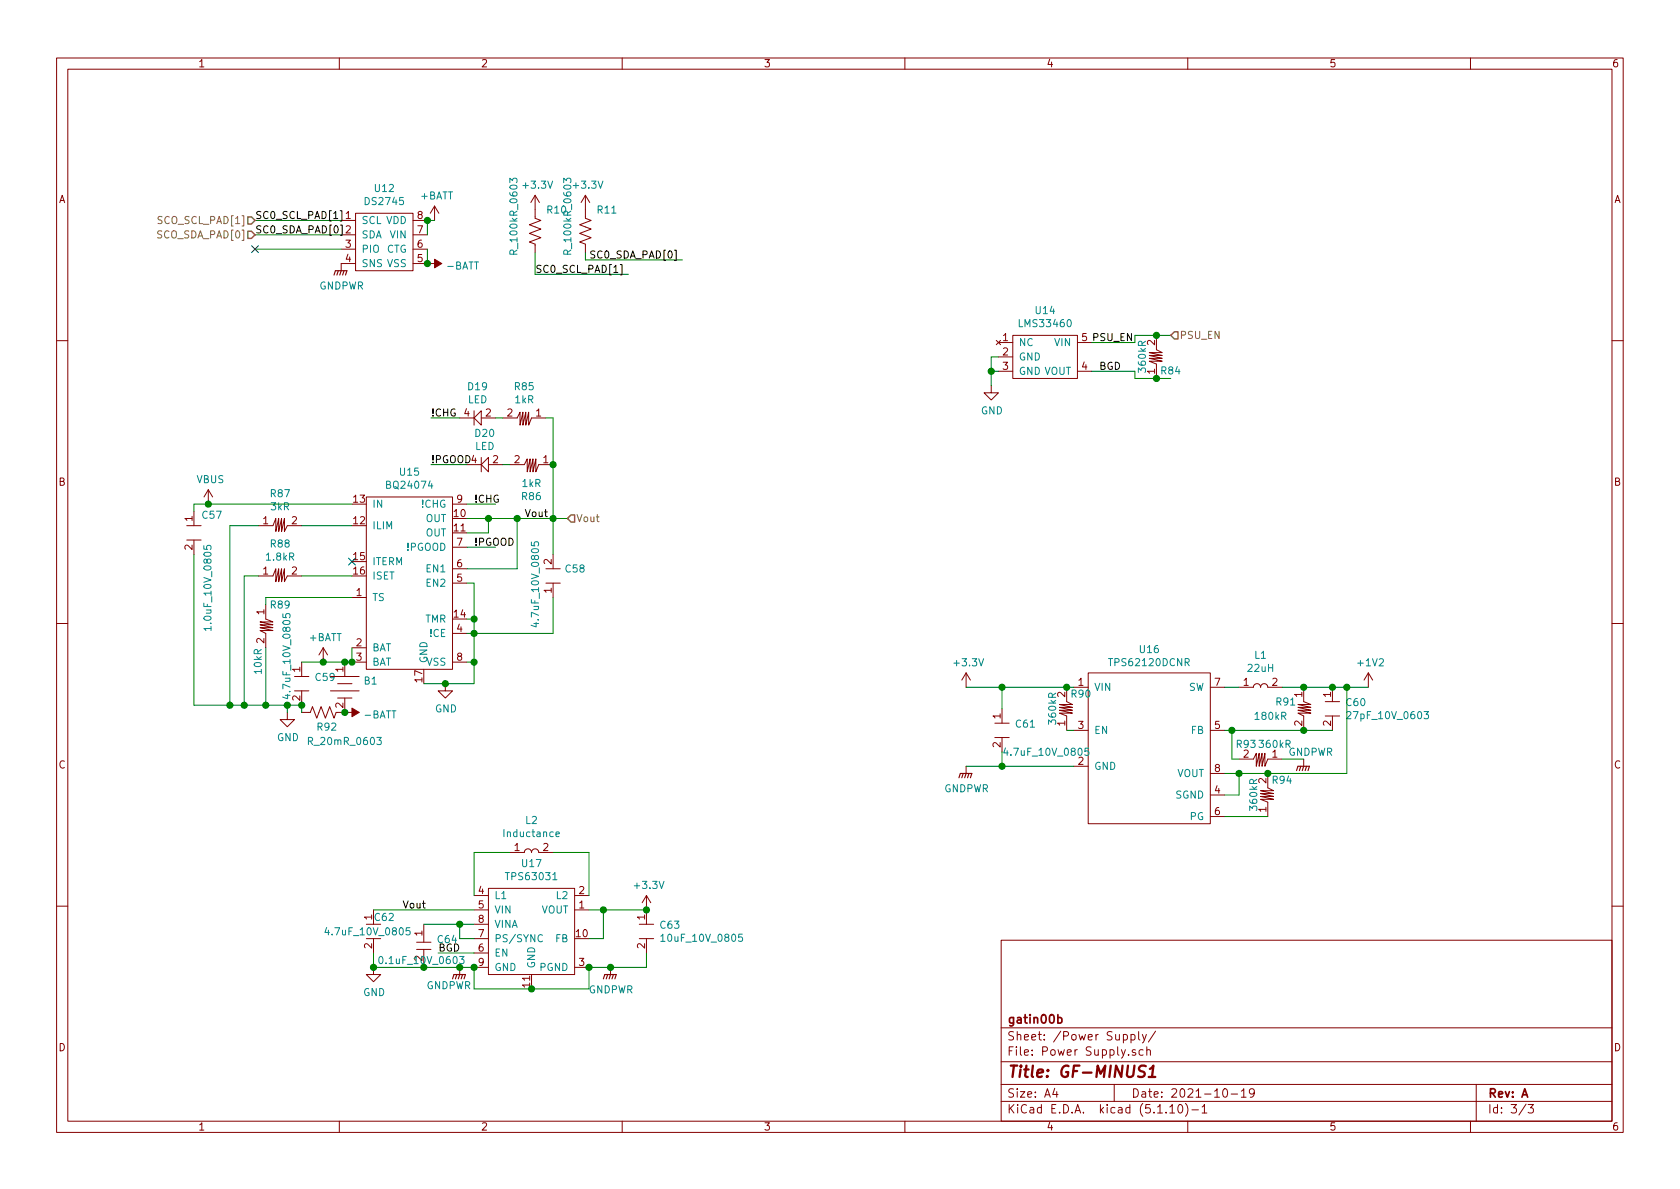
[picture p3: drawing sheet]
EESchema Schematic File Version 4
EELAYER 30 0
EELAYER END
$Descr A4 11693 8268
encoding utf-8
Sheet 3 3
Title "GF-MINUS1"
Date "2021-10-19"
Rev "A"
Comp "gatin00b"
Comment1 ""
Comment2 ""
Comment3 ""
Comment4 ""
$EndDescr
$Comp
L up5k-synth:TPS63031 U17
U 1 1
P 3700 6475
F 0 "U17" H 3700 6950 50  0000 C CNN
F 1 "TPS63031" H 3700 6859 50  0000 C CNN
F 2 "up5k-synth:VSON-10-1EP_3x3mm_P0.5mm_EP1.2x2mm_ThermalVias" H 3700 6275 50  0001 C CNN
F 3 "" H 3700 6275 50  0001 C CNN
	1    3700 6475
	1    0    0    -1  
$EndComp
$Comp
L up5k-synth:TPS62120DCNR U16
U 1 1
P 7975 5275
F 0 "U16" H 8000 6040 50  0000 C CNN
F 1 "TPS62120DCNR" H 8000 5949 50  0000 C CNN
F 2 "up5k-synth:SOT-23-8_Handsoldering" H 7975 5275 50  0001 C CNN
F 3 "https://www.ti.com/lit/ds/symlink/tps62120.pdf" H 7975 5275 50  0001 C CNN
	1    7975 5275
	1    0    0    -1  
$EndComp
$Comp
L up5k-synth:4.7uF_10V_0805 C58
U 1 1
P 3850 4000
F 0 "C58" V 3896 3922 50  0000 R CNN
F 1 "4.7uF_10V_0805" H 4100 4125 50  0000 R CNN
F 2 "up5k-synth:C_0805_2012Metric_Pad1.18x1.45mm_HandSolder" H 3850 4000 50  0001 C CNN
F 3 "" H 3850 4000 50  0001 C CNN
	1    3850 4000
	0    -1   -1   0   
$EndComp
Wire Wire Line
	3250 3600 3400 3600
Wire Wire Line
	3250 3700 3400 3700
Wire Wire Line
	3400 3700 3400 3600
Connection ~ 3400 3600
Wire Wire Line
	3400 3600 3600 3600
$Comp
L up5k-synth:1kR R86
U 1 1
P 3700 3225
F 0 "R86" H 3700 3450 50  0000 C CNN
F 1 "1kR" H 3700 3359 50  0000 C CNN
F 2 "up5k-synth:R_0805_2012Metric_Pad1.20x1.40mm_HandSolder" H 3700 3225 50  0001 C CNN
F 3 "" H 3700 3225 50  0001 C CNN
	1    3700 3225
	-1   0    0    1   
$EndComp
$Comp
L up5k-synth:1kR R85
U 1 1
P 3650 2900
F 0 "R85" H 3650 2685 50  0000 C CNN
F 1 "1kR" H 3650 2776 50  0000 C CNN
F 2 "up5k-synth:R_0805_2012Metric_Pad1.20x1.40mm_HandSolder" H 3650 2900 50  0001 C CNN
F 3 "" H 3650 2900 50  0001 C CNN
	1    3650 2900
	-1   0    0    1   
$EndComp
Connection ~ 3600 3600
$Comp
L up5k-synth:Inductance L2
U 1 1
P 3700 5925
F 0 "L2" H 3700 6150 50  0000 C CNN
F 1 "Inductance" H 3700 6059 50  0000 C CNN
F 2 "up5k-synth:LPS3015" H 3700 5925 50  0001 C CNN
F 3 "" H 3700 5925 50  0001 C CNN
	1    3700 5925
	1    0    0    -1  
$EndComp
$Comp
L up5k-synth:LED D20
U 1 1
P 3350 3225
F 0 "D20" H 3325 3010 50  0000 C CNN
F 1 "LED" H 3325 3101 50  0000 C CNN
F 2 "up5k-synth:LED_Cree-PLCC4_3.2x2.8mm_CCW" H 3350 3225 50  0001 C CNN
F 3 "" H 3350 3225 50  0001 C CNN
	1    3350 3225
	-1   0    0    1   
$EndComp
$Comp
L up5k-synth:LED D19
U 1 1
P 3300 2900
F 0 "D19" H 3275 2685 50  0000 C CNN
F 1 "LED" H 3275 2776 50  0000 C CNN
F 2 "up5k-synth:LED_Cree-PLCC4_3.2x2.8mm_CCW" H 3300 2900 50  0001 C CNN
F 3 "" H 3300 2900 50  0001 C CNN
	1    3300 2900
	-1   0    0    1   
$EndComp
Wire Wire Line
	3300 6225 3300 5925
Wire Wire Line
	3300 5925 3550 5925
Wire Wire Line
	3850 5925 4100 5925
Wire Wire Line
	4100 5925 4100 6225
$Comp
L up5k-synth:4.7uF_10V_0805 C62
U 1 1
P 2600 6475
F 0 "C62" V 2500 6475 50  0000 L CNN
F 1 "4.7uF_10V_0805" V 2600 6125 50  0000 L CNN
F 2 "up5k-synth:C_0805_2012Metric_Pad1.18x1.45mm_HandSolder" H 2600 6475 50  0001 C CNN
F 3 "" H 2600 6475 50  0001 C CNN
	1    2600 6475
	0    1    1    0   
$EndComp
Wire Wire Line
	4100 6325 4200 6325
Wire Wire Line
	4200 6325 4200 6525
Wire Wire Line
	4200 6525 4100 6525
Wire Wire Line
	6725 4775 6975 4775
Wire Wire Line
	3000 2900 3200 2900
Wire Wire Line
	3450 2900 3500 2900
Wire Wire Line
	3800 2900 3850 2900
Wire Wire Line
	3500 3225 3550 3225
Wire Wire Line
	3250 4050 3300 4050
Wire Wire Line
	3300 4050 3300 4300
Wire Wire Line
	3300 4600 3250 4600
Wire Wire Line
	3250 4400 3300 4400
Connection ~ 3300 4400
Wire Wire Line
	3300 4400 3300 4600
Wire Wire Line
	2950 4750 3100 4750
Wire Wire Line
	3300 4750 3300 4600
Connection ~ 3300 4600
Wire Wire Line
	3250 4300 3300 4300
Connection ~ 3300 4300
Wire Wire Line
	3300 4300 3300 4400
Wire Wire Line
	2450 4500 2450 4600
$Comp
L up5k-synth:4.7uF_10V_0805 C59
U 1 1
P 2100 4750
F 0 "C59" V 2054 4838 50  0000 L CNN
F 1 "4.7uF_10V_0805" H 1600 4650 50  0000 L CNN
F 2 "up5k-synth:C_0805_2012Metric_Pad1.18x1.45mm_HandSolder" H 2100 4750 50  0001 C CNN
F 3 "" H 2100 4750 50  0001 C CNN
	1    2100 4750
	0    1    1    0   
$EndComp
$Comp
L up5k-synth:10kR R89
U 1 1
P 1850 4350
F 0 "R89" V 1700 4375 50  0000 L CNN
F 1 "10kR" H 2000 4300 50  0000 L CNN
F 2 "up5k-synth:R_0805_2012Metric_Pad1.20x1.40mm_HandSolder" H 1850 4350 50  0001 C CNN
F 3 "" H 1850 4350 50  0001 C CNN
	1    1850 4350
	0    1    1    0   
$EndComp
$Comp
L up5k-synth:1.8kR R88
U 1 1
P 1950 4000
F 0 "R88" H 1950 4225 50  0000 C CNN
F 1 "1.8kR" H 1950 4134 50  0000 C CNN
F 2 "up5k-synth:R_0805_2012Metric_Pad1.20x1.40mm_HandSolder" H 1950 4000 50  0001 C CNN
F 3 "" H 1950 4000 50  0001 C CNN
	1    1950 4000
	1    0    0    -1  
$EndComp
$Comp
L up5k-synth:3kR R87
U 1 1
P 1950 3650
F 0 "R87" H 1950 3875 50  0000 C CNN
F 1 "3kR" H 1950 3784 50  0000 C CNN
F 2 "up5k-synth:R_0805_2012Metric_Pad1.20x1.40mm_HandSolder" H 1950 3650 50  0001 C CNN
F 3 "" H 1950 3650 50  0001 C CNN
	1    1950 3650
	1    0    0    -1  
$EndComp
$Comp
L up5k-synth:1.0uF_10V_0805 C57
U 1 1
P 1350 3700
F 0 "C57" V 1225 3750 50  0000 L CNN
F 1 "1.0uF_10V_0805" H 1425 3800 50  0000 L CNN
F 2 "up5k-synth:C_0805_2012Metric_Pad1.18x1.45mm_HandSolder" H 1350 3700 50  0001 C CNN
F 3 "" H 1350 3700 50  0001 C CNN
	1    1350 3700
	0    1    1    0   
$EndComp
Wire Wire Line
	2450 3500 1450 3500
Wire Wire Line
	1350 3500 1350 3550
Wire Wire Line
	2100 4900 2000 4900
Wire Wire Line
	1350 4900 1350 3850
Wire Wire Line
	1800 3650 1600 3650
Wire Wire Line
	1600 3650 1600 4900
Connection ~ 1600 4900
Wire Wire Line
	1600 4900 1350 4900
Wire Wire Line
	2100 3650 2450 3650
Wire Wire Line
	2450 4000 2100 4000
Wire Wire Line
	1800 4000 1700 4000
Wire Wire Line
	1700 4000 1700 4900
Connection ~ 1700 4900
Wire Wire Line
	1700 4900 1600 4900
Wire Wire Line
	2450 4150 1850 4150
Wire Wire Line
	1850 4150 1850 4200
Wire Wire Line
	1850 4500 1850 4900
Connection ~ 1850 4900
Wire Wire Line
	1850 4900 1700 4900
Wire Wire Line
	2450 4600 2400 4600
$Comp
L up5k-synth:1043P B1
U 1 1
P 2400 4750
F 0 "B1" V 2379 4878 50  0000 L CNN
F 1 "186501_1043P" V 2470 4878 50  0001 L CNN
F 2 "up5k-synth:BatteryHolder_Keystone_1043_1x18650" H 2500 4750 50  0001 C CNN
F 3 "" H 2500 4750 50  0001 C CNN
	1    2400 4750
	0    1    1    0   
$EndComp
Connection ~ 2400 4600
Wire Wire Line
	2400 4600 2250 4600
Wire Wire Line
	2000 4950 2000 4900
Connection ~ 2000 4900
Wire Wire Line
	2000 4900 1850 4900
Wire Wire Line
	2600 6325 3300 6325
Wire Wire Line
	2600 6625 2600 6725
$Comp
L up5k-synth:10uF_10V_0805 C63
U 1 1
P 4500 6475
F 0 "C63" V 4454 6563 50  0000 L CNN
F 1 "10uF_10V_0805" V 4545 6563 50  0000 L CNN
F 2 "up5k-synth:C_0805_2012Metric_Pad1.18x1.45mm_HandSolder" H 4500 6475 50  0001 C CNN
F 3 "" H 4500 6475 50  0001 C CNN
	1    4500 6475
	0    1    1    0   
$EndComp
Wire Wire Line
	4100 6725 4250 6725
Wire Wire Line
	4500 6725 4500 6625
Wire Wire Line
	4200 6325 4500 6325
Connection ~ 4200 6325
$Comp
L power:+3.3V #PWR0127
U 1 1
P 4500 6325
F 0 "#PWR0127" H 4500 6175 50  0001 C CNN
F 1 "+3.3V" H 4515 6498 50  0000 C CNN
F 2 "" H 4500 6325 50  0001 C CNN
F 3 "" H 4500 6325 50  0001 C CNN
	1    4500 6325
	1    0    0    -1  
$EndComp
Connection ~ 4500 6325
$Comp
L power:+3.3V #PWR0121
U 1 1
P 6725 4775
F 0 "#PWR0121" H 6725 4625 50  0001 C CNN
F 1 "+3.3V" H 6740 4948 50  0000 C CNN
F 2 "" H 6725 4775 50  0001 C CNN
F 3 "" H 6725 4775 50  0001 C CNN
	1    6725 4775
	1    0    0    -1  
$EndComp
$Comp
L power:GND #PWR0123
U 1 1
P 2000 4950
F 0 "#PWR0123" H 2000 4700 50  0001 C CNN
F 1 "GND" H 2005 4777 50  0000 C CNN
F 2 "" H 2000 4950 50  0001 C CNN
F 3 "" H 2000 4950 50  0001 C CNN
	1    2000 4950
	1    0    0    -1  
$EndComp
$Comp
L power:GND #PWR0119
U 1 1
P 3100 4750
F 0 "#PWR0119" H 3100 4500 50  0001 C CNN
F 1 "GND" H 3105 4577 50  0000 C CNN
F 2 "" H 3100 4750 50  0001 C CNN
F 3 "" H 3100 4750 50  0001 C CNN
	1    3100 4750
	1    0    0    -1  
$EndComp
Connection ~ 3100 4750
Wire Wire Line
	3100 4750 3300 4750
$Comp
L power:GNDPWR #PWR0129
U 1 1
P 3200 6725
F 0 "#PWR0129" H 3200 6525 50  0001 C CNN
F 1 "GNDPWR" H 3125 6600 50  0000 C CNN
F 2 "" H 3200 6675 50  0001 C CNN
F 3 "" H 3200 6675 50  0001 C CNN
	1    3200 6725
	1    0    0    -1  
$EndComp
Connection ~ 3200 6725
Wire Wire Line
	3200 6725 3300 6725
$Comp
L power:GNDPWR #PWR0130
U 1 1
P 4250 6725
F 0 "#PWR0130" H 4250 6525 50  0001 C CNN
F 1 "GNDPWR" H 4254 6571 50  0000 C CNN
F 2 "" H 4250 6675 50  0001 C CNN
F 3 "" H 4250 6675 50  0001 C CNN
	1    4250 6725
	1    0    0    -1  
$EndComp
Connection ~ 4250 6725
Wire Wire Line
	4250 6725 4500 6725
$Comp
L power:+BATT #PWR0118
U 1 1
P 2250 4600
F 0 "#PWR0118" H 2250 4450 50  0001 C CNN
F 1 "+BATT" H 2265 4773 50  0000 C CNN
F 2 "" H 2250 4600 50  0001 C CNN
F 3 "" H 2250 4600 50  0001 C CNN
	1    2250 4600
	1    0    0    -1  
$EndComp
Connection ~ 2250 4600
Wire Wire Line
	2250 4600 2100 4600
Text Label 3650 3600 0    50   ~ 0
Vout
Text Label 2800 6325 0    50   ~ 0
Vout
Wire Wire Line
	3250 3500 3450 3500
Wire Wire Line
	3250 3800 3450 3800
Text Label 3300 3500 0    50   ~ 0
!CHG
Text Label 3300 3800 0    50   ~ 0
!PGOOD
Wire Wire Line
	3600 3950 3600 3600
Wire Wire Line
	3600 3600 3850 3600
Wire Wire Line
	3250 3950 3600 3950
Wire Wire Line
	3850 3850 3850 3600
Connection ~ 3850 3600
Wire Wire Line
	3850 3600 3950 3600
Wire Wire Line
	3850 4150 3850 4400
Wire Wire Line
	3850 4400 3300 4400
Wire Wire Line
	3250 3225 3000 3225
Text Label 3000 2900 0    50   ~ 0
!CHG
Text Label 3000 3225 0    50   ~ 0
!PGOOD
$Comp
L up5k-synth:180kR R91
U 1 1
P 9075 4925
F 0 "R91" V 9025 4725 50  0000 L CNN
F 1 "180kR" V 9125 4575 50  0000 L CNN
F 2 "up5k-synth:R_0805_2012Metric_Pad1.20x1.40mm_HandSolder" H 9075 4925 50  0001 C CNN
F 3 "" H 9075 4925 50  0001 C CNN
	1    9075 4925
	0    1    1    0   
$EndComp
$Comp
L up5k-synth:360kR R93
U 1 1
P 8775 5275
F 0 "R93" H 8875 5175 50  0000 C CNN
F 1 "360kR" H 8675 5175 50  0000 C CNN
F 2 "up5k-synth:R_0805_2012Metric_Pad1.20x1.40mm_HandSolder" H 8775 5275 50  0001 C CNN
F 3 "" H 8775 5275 50  0001 C CNN
	1    8775 5275
	-1   0    0    1   
$EndComp
Wire Wire Line
	8525 5675 8825 5675
Wire Wire Line
	8525 5375 8625 5375
Wire Wire Line
	8525 4775 8625 4775
Wire Wire Line
	8925 4775 9075 4775
Connection ~ 9075 4775
Wire Wire Line
	8525 5075 8575 5075
Connection ~ 9075 5075
Wire Wire Line
	8525 5525 8625 5525
Wire Wire Line
	8625 5525 8625 5375
Connection ~ 8625 5375
Wire Wire Line
	8925 5275 9075 5275
$Comp
L power:GNDPWR #PWR0126
U 1 1
P 6725 5325
F 0 "#PWR0126" H 6725 5125 50  0001 C CNN
F 1 "GNDPWR" H 6729 5171 50  0000 C CNN
F 2 "" H 6725 5275 50  0001 C CNN
F 3 "" H 6725 5275 50  0001 C CNN
	1    6725 5325
	1    0    0    -1  
$EndComp
$Comp
L power:GNDPWR #PWR0125
U 1 1
P 9075 5275
F 0 "#PWR0125" H 9075 5075 50  0001 C CNN
F 1 "GNDPWR" H 9125 5325 50  0000 C CNN
F 2 "" H 9075 5225 50  0001 C CNN
F 3 "" H 9075 5225 50  0001 C CNN
	1    9075 5275
	1    0    0    -1  
$EndComp
Wire Wire Line
	9275 5075 9075 5075
Wire Wire Line
	8625 5275 8575 5275
Wire Wire Line
	8575 5275 8575 5075
Connection ~ 8575 5075
Wire Wire Line
	8575 5075 9075 5075
Wire Wire Line
	9375 5375 9375 4775
Connection ~ 9375 4775
Wire Wire Line
	9375 4775 9525 4775
$Comp
L power:+1V2 #PWR0122
U 1 1
P 9525 4775
F 0 "#PWR0122" H 9525 4625 50  0001 C CNN
F 1 "+1V2" H 9540 4948 50  0000 C CNN
F 2 "" H 9525 4775 50  0001 C CNN
F 3 "" H 9525 4775 50  0001 C CNN
	1    9525 4775
	1    0    0    -1  
$EndComp
$Comp
L up5k-synth:4.7uF_10V_0805 C61
U 1 1
P 6975 5075
F 0 "C61" V 6929 5163 50  0000 L CNN
F 1 "4.7uF_10V_0805" V 7125 5075 50  0000 L CNN
F 2 "up5k-synth:C_0805_2012Metric_Pad1.18x1.45mm_HandSolder" H 6975 5075 50  0001 C CNN
F 3 "" H 6975 5075 50  0001 C CNN
	1    6975 5075
	0    1    1    0   
$EndComp
Wire Wire Line
	6975 5225 6975 5325
Connection ~ 6975 5325
Wire Wire Line
	6975 5325 6725 5325
Wire Wire Line
	6975 4775 6975 4925
Connection ~ 6975 4775
Wire Wire Line
	6975 5325 7475 5325
$Comp
L power:VBUS #PWR0117
U 1 1
P 1450 3500
F 0 "#PWR0117" H 1450 3350 50  0001 C CNN
F 1 "VBUS" H 1465 3673 50  0000 C CNN
F 2 "" H 1450 3500 50  0001 C CNN
F 3 "" H 1450 3500 50  0001 C CNN
	1    1450 3500
	1    0    0    -1  
$EndComp
Connection ~ 1450 3500
Wire Wire Line
	1450 3500 1350 3500
$Comp
L up5k-synth:LMS33460 U14
U 1 1
P 7300 2475
F 0 "U14" H 7275 2800 50  0000 C CNN
F 1 "LMS33460" H 7275 2709 50  0000 C CNN
F 2 "up5k-synth:SC-70-5" H 7250 2375 50  0001 C CNN
F 3 "" H 7250 2375 50  0001 C CNN
	1    7300 2475
	1    0    0    -1  
$EndComp
Wire Wire Line
	6950 2475 6900 2475
Wire Wire Line
	6900 2475 6900 2575
Wire Wire Line
	6950 2575 6900 2575
Connection ~ 6900 2575
Wire Wire Line
	6900 2575 6900 2675
Wire Wire Line
	7600 2375 7900 2375
Wire Wire Line
	7600 2575 7900 2575
$Comp
L up5k-synth:360kR R90
U 1 1
P 7425 4925
F 0 "R90" V 7525 4825 50  0000 C CNN
F 1 "360kR" H 7425 5025 50  0000 C CNN
F 2 "up5k-synth:R_0805_2012Metric_Pad1.20x1.40mm_HandSolder" H 7425 4925 50  0001 C CNN
F 3 "" H 7425 4925 50  0001 C CNN
	1    7425 4925
	0    -1   -1   0   
$EndComp
Wire Wire Line
	7475 5075 7425 5075
Connection ~ 7425 4775
Wire Wire Line
	7425 4775 7475 4775
Wire Wire Line
	8625 5375 8825 5375
$Comp
L up5k-synth:360kR R94
U 1 1
P 8825 5525
F 0 "R94" V 8925 5425 50  0000 C CNN
F 1 "360kR" H 8825 5625 50  0000 C CNN
F 2 "up5k-synth:R_0805_2012Metric_Pad1.20x1.40mm_HandSolder" H 8825 5525 50  0001 C CNN
F 3 "" H 8825 5525 50  0001 C CNN
	1    8825 5525
	0    -1   -1   0   
$EndComp
Connection ~ 8825 5375
Wire Wire Line
	8825 5375 9375 5375
Wire Wire Line
	2950 6425 3200 6425
Wire Wire Line
	3300 6525 3200 6525
Wire Wire Line
	3200 6525 3200 6425
Wire Wire Line
	6975 4775 7425 4775
Connection ~ 3200 6425
Wire Wire Line
	3200 6425 3300 6425
Wire Wire Line
	3300 6625 3050 6625
Text Label 3050 6625 0    50   ~ 0
BGD
Text Label 7650 2575 0    50   ~ 0
BGD
$Comp
L up5k-synth:360kR R84
U 1 1
P 8050 2475
F 0 "R84" V 7950 2375 50  0000 C CNN
F 1 "360kR" H 8050 2575 50  0000 C CNN
F 2 "up5k-synth:R_0805_2012Metric_Pad1.20x1.40mm_HandSolder" H 8050 2475 50  0001 C CNN
F 3 "" H 8050 2475 50  0001 C CNN
	1    8050 2475
	0    -1   -1   0   
$EndComp
Wire Wire Line
	8150 2325 8050 2325
Wire Wire Line
	7900 2325 7900 2375
Wire Wire Line
	7900 2575 7900 2625
Wire Wire Line
	7900 2625 8050 2625
$Comp
L power:GND #PWR0116
U 1 1
P 6900 2675
F 0 "#PWR0116" H 6900 2425 50  0001 C CNN
F 1 "GND" H 6905 2502 50  0000 C CNN
F 2 "" H 6900 2675 50  0001 C CNN
F 3 "" H 6900 2675 50  0001 C CNN
	1    6900 2675
	1    0    0    -1  
$EndComp
$Comp
L up5k-synth:BQ24074 U15
U 1 1
P 2800 3750
F 0 "U15" H 2850 4225 50  0000 C CNN
F 1 "BQ24074" H 2850 4134 50  0000 C CNN
F 2 "up5k-synth:QFN-16-1EP_3x3mm_P0.5mm_EP1.9x1.9mm_ThermalVias" H 2350 2700 50  0001 C CNN
F 3 "https://www.ti.com/lit/ds/symlink/bq24074.pdf" H 2800 3750 50  0001 C CNN
	1    2800 3750
	1    0    0    -1  
$EndComp
Connection ~ 2450 4600
Wire Wire Line
	2600 6725 2950 6725
$Comp
L up5k-synth:0.1uF_10V_0603 C64
U 1 1
P 2950 6575
F 0 "C64" V 2904 6663 50  0000 L CNN
F 1 "0.1uF_10V_0603" V 3050 6250 50  0000 L CNN
F 2 "up5k-synth:C_0603_1608Metric_Pad1.08x0.95mm_HandSolder" H 2950 6475 50  0001 C CNN
F 3 "" H 2950 6575 50  0001 C CNN
	1    2950 6575
	0    1    1    0   
$EndComp
Connection ~ 2950 6725
Wire Wire Line
	2950 6725 3200 6725
Wire Wire Line
	9075 4775 9275 4775
$Comp
L up5k-synth:27pF_10V_0603 C60
U 1 1
P 9275 4925
F 0 "C60" V 9229 5013 50  0000 L CNN
F 1 "27pF_10V_0603" V 9320 5013 50  0000 L CNN
F 2 "up5k-synth:C_0603_1608Metric_Pad1.08x0.95mm_HandSolder" H 9275 4725 50  0001 C CNN
F 3 "" H 9275 4925 50  0001 C CNN
	1    9275 4925
	0    1    1    0   
$EndComp
Connection ~ 9275 4775
Wire Wire Line
	9275 4775 9375 4775
$Comp
L up5k-synth:22uH L1
U 1 1
P 8775 4775
F 0 "L1" H 8775 5000 50  0000 C CNN
F 1 "22uH" H 8775 4909 50  0000 C CNN
F 2 "up5k-synth:LPS3015" H 8775 4775 50  0001 C CNN
F 3 "https://www.mouser.com/datasheet/2/597/lps3015-270734.pdf" H 8775 4775 50  0001 C CNN
	1    8775 4775
	1    0    0    -1  
$EndComp
$Comp
L up5k-synth:DS2745 U12
U 1 1
P 2675 1675
F 0 "U12" H 2675 2050 50  0000 C CNN
F 1 "DS2745" H 2675 1959 50  0000 C CNN
F 2 "up5k-synth:TSSOP-8_3x3mm_P0.65mm" H 2675 1325 50  0001 C CNN
F 3 "https://datasheets.maximintegrated.com/en/ds/DS2745.pdf" H 2675 1725 50  0001 C CNN
	1    2675 1675
	1    0    0    -1  
$EndComp
Wire Wire Line
	2975 1525 2975 1625
$Comp
L power:+BATT #PWR0113
U 1 1
P 3025 1525
F 0 "#PWR0113" H 3025 1375 50  0001 C CNN
F 1 "+BATT" H 3040 1698 50  0000 C CNN
F 2 "" H 3025 1525 50  0001 C CNN
F 3 "" H 3025 1525 50  0001 C CNN
	1    3025 1525
	1    0    0    -1  
$EndComp
Connection ~ 2975 1525
Wire Wire Line
	3025 1525 2975 1525
$Comp
L up5k-synth:R_20mR_0603 R92
U 1 1
P 2250 4950
F 0 "R92" V 2350 4975 50  0000 C CNN
F 1 "R_20mR_0603" V 2450 5100 50  0000 C CNN
F 2 "up5k-synth:R_0603_1608Metric_Pad0.98x0.95mm_HandSolder" V 2290 4940 50  0001 C CNN
F 3 "~" H 2250 4950 50  0001 C CNN
	1    2250 4950
	0    1    1    0   
$EndComp
Wire Wire Line
	2975 1725 2975 1825
Connection ~ 2975 1825
$Comp
L power:GND #PWR0128
U 1 1
P 2600 6725
F 0 "#PWR0128" H 2600 6475 50  0001 C CNN
F 1 "GND" H 2605 6552 50  0000 C CNN
F 2 "" H 2600 6725 50  0001 C CNN
F 3 "" H 2600 6725 50  0001 C CNN
	1    2600 6725
	1    0    0    -1  
$EndComp
Text Label 1775 1525 0    50   ~ 0
SC0_SCL_PAD[1]
Text Label 1775 1625 0    50   ~ 0
SC0_SDA_PAD[0]
Wire Wire Line
	1775 1525 2375 1525
Wire Wire Line
	1775 1625 2375 1625
Wire Wire Line
	1775 1725 2375 1725
$Comp
L power:GNDPWR #PWR0114
U 1 1
P 2375 1825
F 0 "#PWR0114" H 2375 1625 50  0001 C CNN
F 1 "GNDPWR" H 2379 1671 50  0000 C CNN
F 2 "" H 2375 1775 50  0001 C CNN
F 3 "" H 2375 1775 50  0001 C CNN
	1    2375 1825
	1    0    0    -1  
$EndComp
Wire Wire Line
	2100 4900 2100 4950
Connection ~ 2100 4900
Connection ~ 2600 6725
$Comp
L power:-BATT #PWR0124
U 1 1
P 2400 4950
F 0 "#PWR0124" H 2400 4800 50  0001 C CNN
F 1 "-BATT" V 2415 5078 50  0000 L CNN
F 2 "" H 2400 4950 50  0001 C CNN
F 3 "" H 2400 4950 50  0001 C CNN
	1    2400 4950
	0    1    1    0   
$EndComp
Connection ~ 2400 4950
$Comp
L power:-BATT #PWR0115
U 1 1
P 2975 1825
F 0 "#PWR0115" H 2975 1675 50  0001 C CNN
F 1 "-BATT" V 2990 1953 50  0000 L CNN
F 2 "" H 2975 1825 50  0001 C CNN
F 3 "" H 2975 1825 50  0001 C CNN
	1    2975 1825
	0    1    1    0   
$EndComp
Text Label 7600 2375 0    50   ~ 0
PSU_EN
Connection ~ 3850 3225
Wire Wire Line
	3850 3225 3850 3600
Wire Wire Line
	3850 2900 3850 3225
Text HLabel 1775 1525 0    50   Input ~ 0
SCO_SCL_PAD[1]
Text HLabel 1775 1625 0    50   Input ~ 0
SCO_SDA_PAD[0]
Text HLabel 8150 2325 2    50   Input ~ 0
PSU_EN
Connection ~ 8050 2625
Wire Wire Line
	8050 2625 8150 2625
Connection ~ 8050 2325
Wire Wire Line
	8050 2325 7900 2325
Text HLabel 3950 3600 2    50   Input ~ 0
Vout
Wire Wire Line
	3700 6875 3300 6875
Wire Wire Line
	3300 6875 3300 6725
Connection ~ 3300 6725
Wire Wire Line
	3700 6875 4100 6875
Wire Wire Line
	4100 6875 4100 6725
Connection ~ 3700 6875
Connection ~ 4100 6725
$Comp
L up5k-synth:R_100kR_0603 R?
U 1 1
P 3725 1600
AR Path="/61BD42FB/6166D471" Ref="R?"  Part="1" 
AR Path="/60EEFAC8/6166D471" Ref="R10"  Part="1" 
F 0 "R10" H 3800 1750 50  0000 L CNN
F 1 "R_100kR_0603" V 3575 1425 50  0000 L CNN
F 2 "up5k-synth:R_0603_1608Metric_Pad0.98x0.95mm_HandSolder" V 3765 1590 50  0001 C CNN
F 3 "~" H 3725 1600 50  0001 C CNN
	1    3725 1600
	1    0    0    -1  
$EndComp
$Comp
L up5k-synth:R_100kR_0603 R?
U 1 1
P 4075 1600
AR Path="/61BD42FB/6166D477" Ref="R?"  Part="1" 
AR Path="/60EEFAC8/6166D477" Ref="R11"  Part="1" 
F 0 "R11" H 4150 1750 50  0000 L CNN
F 1 "R_100kR_0603" V 3950 1425 50  0000 L CNN
F 2 "up5k-synth:R_0603_1608Metric_Pad0.98x0.95mm_HandSolder" V 4115 1590 50  0001 C CNN
F 3 "~" H 4075 1600 50  0001 C CNN
	1    4075 1600
	1    0    0    -1  
$EndComp
$Comp
L power:+3.3V #PWR?
U 1 1
P 3725 1450
AR Path="/61BD42FB/6166D47D" Ref="#PWR?"  Part="1" 
AR Path="/60EEFAC8/6166D47D" Ref="#PWR028"  Part="1" 
F 0 "#PWR028" H 3725 1300 50  0001 C CNN
F 1 "+3.3V" H 3740 1623 50  0000 C CNN
F 2 "" H 3725 1450 50  0001 C CNN
F 3 "" H 3725 1450 50  0001 C CNN
	1    3725 1450
	1    0    0    -1  
$EndComp
$Comp
L power:+3.3V #PWR?
U 1 1
P 4075 1450
AR Path="/61BD42FB/6166D483" Ref="#PWR?"  Part="1" 
AR Path="/60EEFAC8/6166D483" Ref="#PWR031"  Part="1" 
F 0 "#PWR031" H 4075 1300 50  0001 C CNN
F 1 "+3.3V" H 4090 1623 50  0000 C CNN
F 2 "" H 4075 1450 50  0001 C CNN
F 3 "" H 4075 1450 50  0001 C CNN
	1    4075 1450
	1    0    0    -1  
$EndComp
Text Label 3725 1900 0    50   ~ 0
SC0_SCL_PAD[1]
Wire Wire Line
	3725 1900 4375 1900
Text Label 4100 1800 0    50   ~ 0
SC0_SDA_PAD[0]
Wire Wire Line
	3725 1750 3725 1900
Wire Wire Line
	4075 1750 4075 1800
Wire Wire Line
	4075 1800 4750 1800
NoConn ~ 2450 3900
NoConn ~ 1775 1725
$EndSCHEMATC
